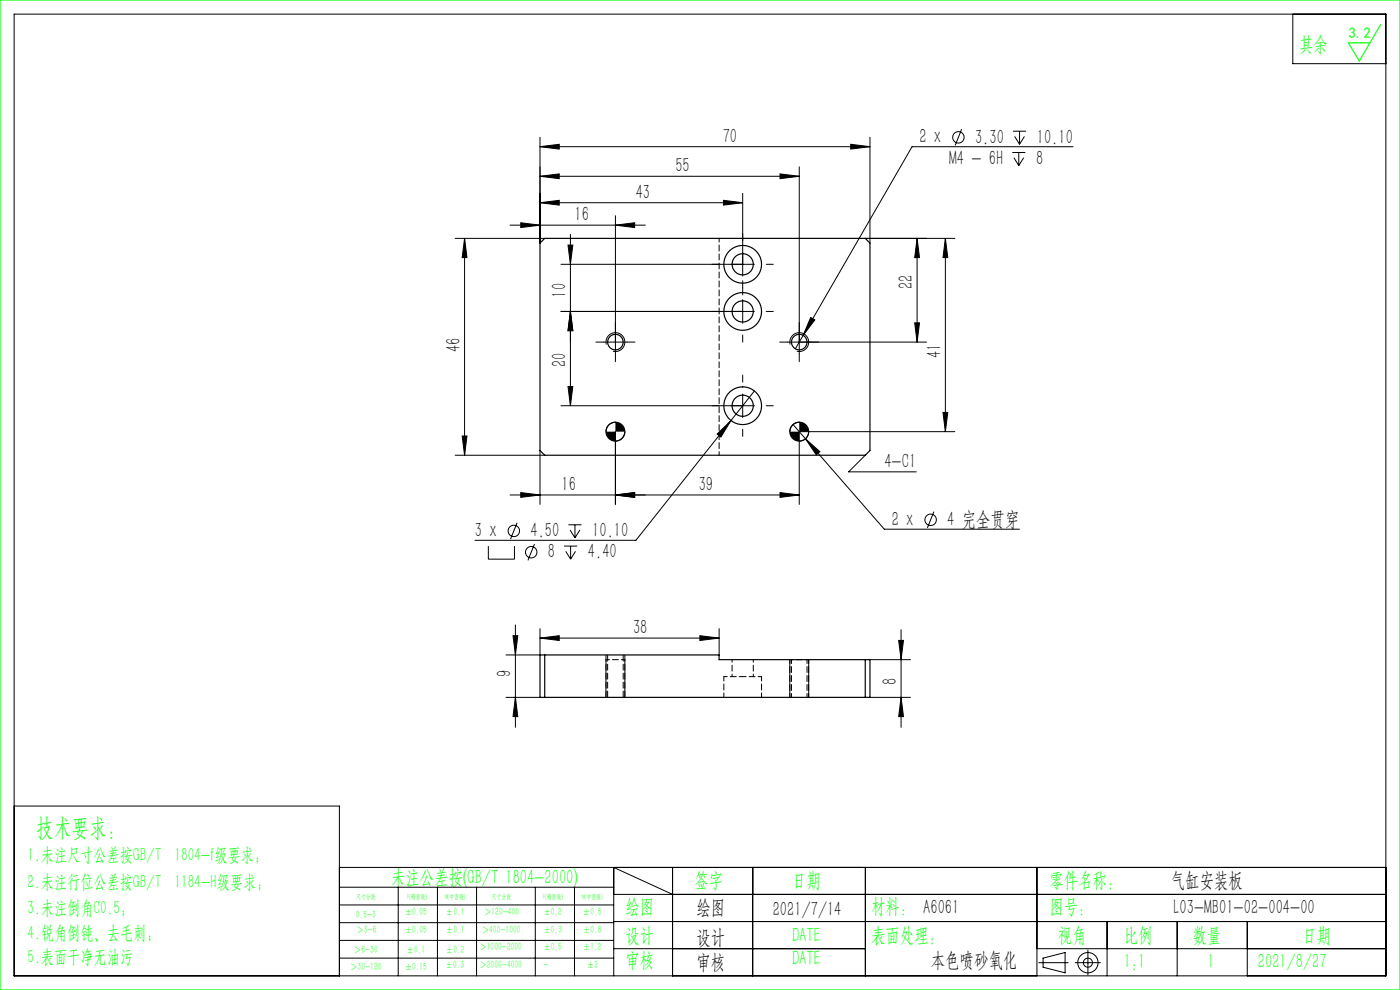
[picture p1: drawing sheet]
<svg xmlns="http://www.w3.org/2000/svg" width="297mm" height="210mm" viewBox="0 0 297 210" stroke-linecap="round" stroke-linejoin="round" font-family="sans-serif">
<g fill="none" stroke="#000" stroke-width=".21">
<path d="M3 3h291v204h-291zM274.3 3v10.5h19.7M114.6 37.4l4-.5v1zM114.6 31.1l4-.5v1zM114.6 31.1h70M114.6 29.1v22.5M114.6 37.4h55M165.5 36.9l4.1 .5-4.1 .5zM169.6 35.4v39.7M180.5 30.6l4.1 .5-4.1 .5zM184.6 29.1v22.5M204 27.4l-1.4 3.5"/>
<path d="M214.7 32.3h2.8M214.9 27.8h2.8M215.1 33.5l1 1.6M215.2 28.9l1.1 1.7M216.1 32.3v2.8M216.3 27.8v2.8M217.2 33.5l-1.1 1.6M217.3 28.9l-1 1.7M227.6 31.1h-34.1l-23.1 40M96.6 50.6h19M98.6 50.6v46M98.6 50.6l.5 4h-1.1z"/>
<path d="M108.2 47.8h28.7M110.5 47.3l4.1 .5-4.1 .5zM114.6 43l4-.5v1zM114.6 43h43M120.5 52h1l-.5 4.1zM121 49.7v36.4M130.6 47.8l4-.5v1zM130.6 45.8v29.3M153.5 42.5l4.1 .5-4.1 .5zM157.6 41v17.6M160.1 56.1h-41.1M183.6 50.6h19"/>
<path d="M194.6 50.6v22M194.6 50.6l.5 4h-1.1zM200.6 50.6v41M200.6 50.6l.5 4h-1.1zM121 66.1l.5 4h-1zM128.1 72.6h5M128.6 73.1a2 2 0 0 1 1.8-2.5 2 2 0 0 1 2.1 2.1 2 2 0 0 1-2.5 1.8M157.6 63.6v5M160.1 66.1h-41.1M167.6 73.1a2 2 0 0 1 1.8-2.5 2 2 0 0 1 2.1 2.1 2 2 0 0 1-2.5 1.8M170.4 71.1l-1.7 2.9M172 67.3l.9 .6-2.5 3.2z"/>
<path d="M194 68.5h1.1l-.5 4.1zM196.6 72.6h-29.5M96.6 96.6h19M98 92.5h1.1l-.5 4.1zM114.6 95.6v11.4M120.5 82h1l-.5 4.1zM130.6 89.6a2 2 0 0 0-2 2M130.6 91.6v15.4M132.6 91.6a2 2 0 0 1-2 2M152.1 92.1l3-2.9-2.2 3.5zM155.1 89.2l-20.2 25.4h-34.1M157.6 83.6v5"/>
<path d="M160 82.9l-4.9 6.3M160.1 86.1h-41.1M168.2 90.1l19.4 22.2h28.7M169.6 89.6a2 2 0 0 0-2 2M170.9 93.1l3 2.7-.7 .7zM171.6 91.6a2 2 0 0 1-2 2M183.6 96.6l-3.6 3.5h14.4M200 87.5h1.1l-.5 4.1zM202.6 91.6h-33v15.4M103.6 115.8v2.8h5.5v-2.8M108.2 105h61.4M109.7 110.9l-1.4 3.5"/>
<path d="M110.5 104.5l4.1 .5-4.1 .5zM113.4 115.4l-1.4 3.5M119.7 115.8h2.7M120 116.9l1.1 1.7M120.6 111.3h2.8M120.9 112.4l1.1 1.7M121.1 115.8v2.8M122 111.3v2.8M122.1 116.9l-1 1.7M123 112.4l-1 1.7M130.6 105l4-.5v1zM165.5 104.5l4.1 .5-4.1 .5z"/>
<path d="M198.1 108.5l-1.4 3.5M108.8 134.8h1l-.5 4.1zM109.3 132.6v21.7M114.6 135.4l4-.6v1.1zM114.6 133.4v5.5h-7.3M114.6 135.4h38M128.6 139.9v8M132.6 139.9v8M148.5 134.8l4.1 .6-4.1 .5zM152.6 133.4v5.5M167.6 139.9v8M171.6 139.9v8"/>
<path d="M184.6 139.9h8.6M190.6 135.8h1.1l-.5 4.1zM191.2 133.6v20.7M107.3 147.9h7.3M109.3 147.9l.5 4.1h-1zM184.6 147.9h8.6M191.2 147.9l.5 4.1h-1.1zM3 171h69v36M72 184h222M72 188.2h58.2M72 192h58.2M72 195.7h58.2"/>
<path d="M72 199.5h58.2M84.5 188.2v18.8M92.8 188.2v18.8M101.1 188.2v18.8M113.6 188.2v18.8M121.9 188.2v18.8M130.2 189.7h163.8M130.2 195.5h163.8M142.7 189.7l-12.5-5.7v23M142.7 184v23M159.7 184v23M183.6 184v23"/>
<path d="M220 184v23M234.9 195.5v11.5M249.7 195.5v11.5M264.6 195.5v11.5M72 203.2h58.2M130.2 201.2h53.4M220 201.2h74M220.4 204.2h6.2M221.3 203.2l4.7-1.1v4.3l-4.7-1.2zM228.1 204.2h5.3M230.8 201.5v5.3"/>
<circle cx="203.3" cy="29.1" r="1.21"/>
<circle cx="109" cy="112.6" r="1.21"/>
<circle cx="112.7" cy="117.1" r="1.21"/>
<circle cx="197.4" cy="110.3" r="1.21"/>
<circle cx="230.8" cy="204.2" r="2.15"/>
<circle cx="230.8" cy="204.2" r=".96"/>
</g>
<path d="M0 0h297v210h-297zM292.9 5.2l-4.5 7.7-2.4-3.8h4.6" fill="none" stroke="#0f0" stroke-width=".25"/>
<g fill="none" stroke="#000" stroke-width=".21" stroke-dasharray="30.5 1.3 1.3 1.3">
<path d="M152.6 56.1h-1.5M157.6 51.1v-1.5M162.6 56.1h1.5M128.1 72.6h-1.7M130.6 70.1v-1.7M130.6 75.1v1.6M133.1 72.6h1.6M152.6 66.1h-1.5M157.6 61.1v1.5M157.6 61.1v-1.5M157.6 71.1v1.5M162.6 66.1h1.5"/>
<path d="M167.1 72.6h-1.7M169.6 70.1v-1.7M169.6 75.1v1.6M172.1 72.6h1.6M152.6 86.1h-1.5M157.6 81.1v-1.5M157.6 91.1v1.5M162.6 86.1h1.5"/>
</g>
<path d="M152.6 50.6v46M132.6 139.9h-4M171.6 139.9h-4M157.6 143.5h-4M161.6 143.5h-4" fill="none" stroke="#000" stroke-width=".21" stroke-dasharray="1.3 .6" stroke-dashoffset=".5"/>
<g fill="#000">
<path d="M114.6 31.1l4-.5v1zM180.5 30.6l4.1 .5-4.1 .5z"/>
<path d="M110.5 47.3l4.1 .5-4.1 .5zM130.6 47.8l4-.5v1zM114.6 43l4-.5v1zM153.5 42.5l4.1 .5-4.1 .5zM114.6 37.4l4-.5v1zM165.5 36.9l4.1 .5-4.1 .5z"/>
<path d="M121 66.1l.5 4h-1zM120.5 52h1l-.5 4.1zM194 68.5h1.1l-.5 4.1zM194.6 50.6l.5 4h-1.1z"/>
<path d="M121 66.1l.5 4h-1zM120.5 82h1l-.5 4.1zM98.6 50.6l.5 4h-1.1zM98 92.5h1.1l-.5 4.1zM200.6 50.6l.5 4h-1.1zM200 87.5h1.1l-.5 4.1z"/>
<path d="M128.6 91.6a2 2 0 0 0 2 2v-2zM130.6 89.6v2h2a2 2 0 0 0-2-2zM167.6 91.6a2 2 0 0 0 2 2v-2zM169.6 89.6v2h2a2 2 0 0 0-2-2z"/>
<path d="M170.9 93.1l2.3 3.4 .7-.7zM172 67.3l-1.6 3.8 2.5-3.2zM152.1 92.1l.8 .6 2.2-3.5z"/>
<path d="M130.6 105l4-.5v1zM165.5 104.5l4.1 .5-4.1 .5z"/>
<path d="M130.6 105l4-.5v1zM110.5 104.5l4.1 .5-4.1 .5z"/>
<path d="M114.6 135.4l4-.6v1.1zM148.5 134.8l4.1 .6-4.1 .5z"/>
<path d="M190.6 135.8h1.1l-.5 4.1zM191.2 147.9l.5 4.1h-1.1zM108.8 134.8h1l-.5 4.1zM109.3 147.9l.5 4.1h-1z"/>
</g>
<g fill="none" stroke="#000" stroke-width=".25">
<path d="M114.6 51.6l1-1h68l1 1v44l-1 1h-68l-1-1zM114.6 138.9h38v1h32v8h-70zM115.6 138.9v9M183.6 139.9v8"/>
<circle cx="157.6" cy="56.1" r="2.25"/>
<circle cx="157.6" cy="56.1" r="4"/>
<circle cx="130.6" cy="72.6" r="1.65"/>
<circle cx="157.6" cy="66.1" r="2.25"/>
<circle cx="157.6" cy="66.1" r="4"/>
<circle cx="169.6" cy="72.6" r="1.65"/>
<circle cx="130.6" cy="91.6" r="2"/>
<circle cx="157.6" cy="86.1" r="2.25"/>
<circle cx="157.6" cy="86.1" r="4"/>
<circle cx="169.6" cy="91.6" r="2"/>
</g>
<path d="M153.6 143.5v4.4M161.6 147.9v-4.4" fill="none" stroke="#000" stroke-width=".21" stroke-dasharray="1.3 .6" stroke-dashoffset=".3"/>
<path d="M155.3 139.9v3.6M159.8 143.5v-3.6" fill="none" stroke="#000" stroke-width=".21" stroke-dasharray="1.3 .6" stroke-dashoffset=".7"/>
<path d="M167.6 139.9v8M167.9 139.9v8M171.2 147.9v-8M171.6 147.9v-8" fill="none" stroke="#000" stroke-width=".21" stroke-dasharray="1.3 .6" stroke-dashoffset=".4"/>
<path d="M128.6 138.9v9M128.9 138.9v9M132.2 147.9v-9M132.6 147.9v-9" fill="none" stroke="#000" stroke-width=".21" stroke-dasharray="1.3 .6" stroke-dashoffset="-.1"/>
<text font-size="5.4" fill="#0f0" x="7.7" y="177.2">技术要求：</text>
<g font-size="4.4" fill="#0f0">
<text x="275.6" y="10.8">其余</text>
<text x="83" y="187.5">未注公差按(GB/T 1804-2000)</text>
<text x="147.3" y="188">签字</text>
<text x="168" y="188">日期</text>
<text x="222.6" y="188">零件名称：</text>
<text x="132.7" y="193.6">绘图</text>
<text x="184.8" y="193.6">材料： A6061</text>
<text x="222.6" y="193.6">图号：</text>
<text x="132.7" y="199.8">设计</text>
<text x="168" y="199.8">DATE</text>
<text x="184.8" y="199.8">表面处理：</text>
<text x="224.4" y="199.8">视角</text>
<text x="238.4" y="199.8">比例</text>
<text x="253" y="199.8">数量</text>
<text x="276.3" y="199.8">日期</text>
<text x="132.7" y="205.1">审核</text>
<text x="168" y="204.6">DATE</text>
<text x="238.4" y="205.3">1:1</text>
<text x="256.2" y="205.3">1</text>
<text x="266.9" y="205.3">2021/8/27</text>
</g>
<g font-size="4.4">
<text x="153.3" y="30.2">70</text>
<text x="195.1" y="30.4">2 x</text>
<text x="201.4" y="35">M4 - 6H</text>
<text x="206.8" y="30.4">3.30</text>
<text x="219.8" y="35">8</text>
<text x="220" y="30.4">10.10</text>
<text x="143.3" y="36.5">55</text>
<text x="121.9" y="46.9">16</text>
<text x="134.9" y="42.1">43</text>
<text x="120.1" y="63.1" transform="rotate(-90 120.1 63.1)">10</text>
<text x="193.7" y="61.4" transform="rotate(-90 193.7 61.4)">22</text>
<text x="97.7" y="74.7" transform="rotate(-90 97.7 74.7)">46</text>
<text x="120.1" y="77.9" transform="rotate(-90 120.1 77.9)">20</text>
<text x="199.7" y="76" transform="rotate(-90 199.7 76)">41</text>
<text x="187.6" y="99.2">4-C1</text>
<text x="119.1" y="104.1">16</text>
<text x="148.2" y="104.1">39</text>
<text x="100.8" y="113.9">3 x</text>
<text x="112.5" y="113.9">4.50</text>
<text x="125.6" y="113.9">10.10</text>
<text x="189.2" y="111.6">2 x</text>
<text x="201" y="111.6">4 完全贯穿</text>
<text x="116.2" y="118.4">8</text>
<text x="124.7" y="118.4">4.40</text>
<text x="134.3" y="134.5">38</text>
<text x="108.5" y="143.7" transform="rotate(-90 108.5 143.7)">9</text>
<text x="190.3" y="145.4" transform="rotate(-90 190.3 145.4)">8</text>
<text x="248.4" y="188">气缸安装板</text>
<text x="147.8" y="194">绘图</text>
<text x="163.9" y="194.3">2021/7/14</text>
<text x="249" y="194">L03-MB01-02-004-00</text>
<text x="147.8" y="200.2">设计</text>
<text x="147.8" y="205.5">审核</text>
<text x="197.5" y="205">本色喷砂氧化</text>
</g>
<g font-size="4" fill="#0f0">
<text x="5.9" y="182.6">1.未注尺寸公差按GB/T 1804-f级要求；</text>
<text x="5.9" y="188.4">2.未注行位公差按GB/T 1184-H级要求；</text>
<text x="5.9" y="193.9">3.未注倒角C0.5；</text>
<text x="5.9" y="199.2">4.锐角倒钝、去毛刺；</text>
<text x="5.9" y="204.2">5.表面干净无油污</text>
</g>
<text font-size="3.2" fill="#0f0" x="286.1" y="8">3.2</text>
<g font-size="2.3" fill="#0f0">
<text x="75.5" y="194.7">0.5-3</text>
<text x="75.6" y="198">＞3-6</text>
<text x="85.9" y="194.2">±0.05</text>
<text x="85.9" y="198">±0.05</text>
<text x="94.6" y="194.2">±0.1</text>
<text x="94.6" y="198">±0.1</text>
<text x="102.2" y="198">＞400-1000</text>
<text x="102.7" y="194.2">＞120-400</text>
<text x="115.3" y="194.2">±0.2</text>
<text x="115.3" y="198">±0.3</text>
<text x="123.7" y="194.2">±0.5</text>
<text x="123.7" y="198">±0.8</text>
<text x="75.1" y="202.2">＞6-30</text>
<text x="86.3" y="202.2">±0.1</text>
<text x="94.6" y="202.2">±0.2</text>
<text x="101.7" y="201.6">＞1000-2000</text>
<text x="115.3" y="201.6">±0.5</text>
<text x="123.7" y="201.6">±1.2</text>
<text x="74.3" y="205.8">＞30-120</text>
<text x="85.9" y="205.8">±0.15</text>
<text x="94.5" y="205.4">±0.3</text>
<text x="101.7" y="205.4">＞2000-4000</text>
<text x="115.3" y="205.4">-</text>
<text x="124.5" y="205.4">±2</text>
</g>
<g font-size="1.5" fill="#0f0">
<text x="75.5" y="190.6">尺寸分段</text>
<text x="86.4" y="190.6">F(精密级)</text>
<text x="94.4" y="190.6">M(中密级)</text>
<text x="104.3" y="190.6">尺寸分段</text>
<text x="115.2" y="190.6">F(精密级)</text>
<text x="123.5" y="190.6">M(中密级)</text>
</g>
</svg>
